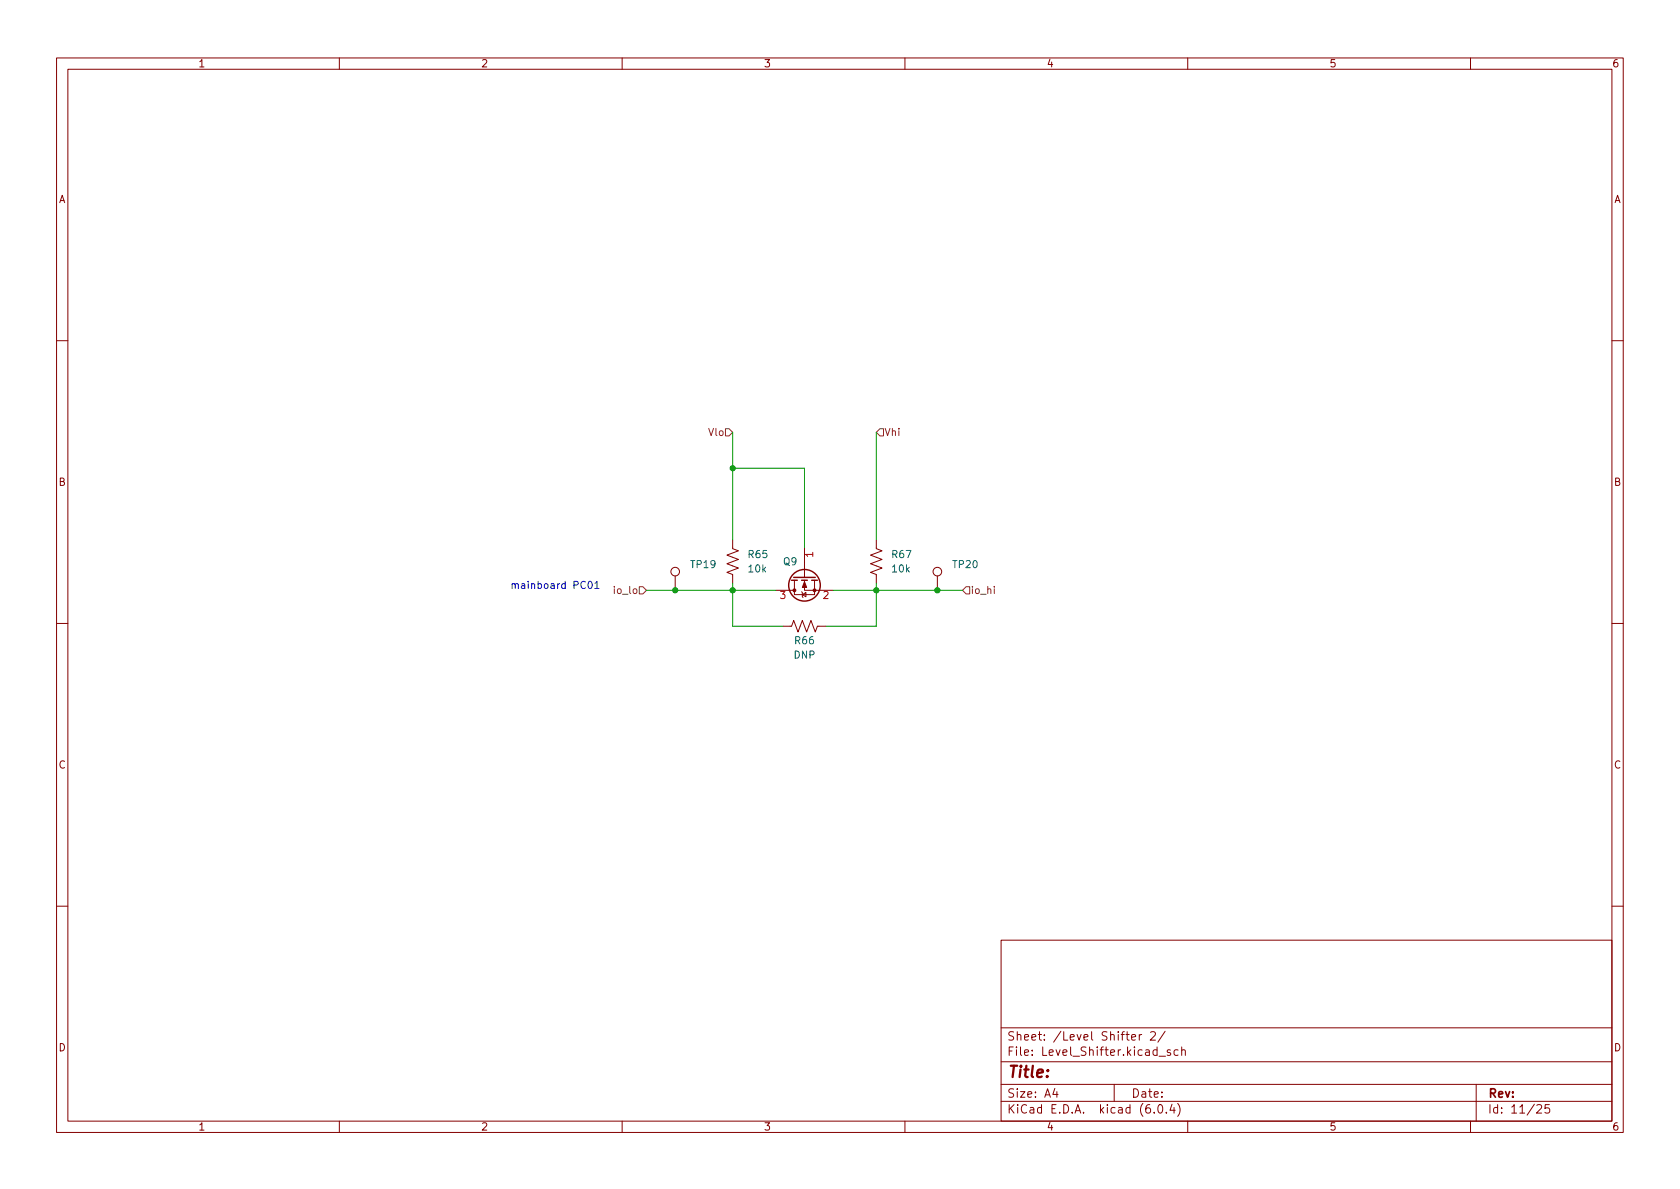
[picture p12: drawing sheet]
<svg xmlns="http://www.w3.org/2000/svg" width="297mm" height="210mm" viewBox="0 0 297 210" stroke-linecap="round" stroke-linejoin="round" font-family="sans-serif">
<g fill="none" stroke="#840000" stroke-width=".18">
<path d="M10 10.2h277v190.1h-277zM12 12.2h273v186.1h-273zM60 10.2v2M110 10.2v2M160 10.2v2M210 10.2v2M260 10.2v2M10 60.2h2M285 60.2h2M129.5 95.5v1.5l1.1 .4-2.1 .8 2.1 .7-2.1 .8 2.1 .8-2.1 .7 1 .4v1.5M142.2 96.8v5.3M154.9 95.5v1.5l1.1 .4-2.1 .8 2.1 .7-2.1 .8 2.1 .8-2.1 .7 1 .4v1.5"/>
<path d="M10 110.2h2M119.4 101.8v2.6M137.2 104.4h3.3M138.4 110.7h1.6l.3-1 .8 2.1 .8-2.1 .7 2.1 .8-2.1 .7 2.1 .4-1.1h1.5M140.5 102.6v2.6h3.5v-2.6M141.7 104.6l.2 .2v.7l.1 .2M141.9 105.2l.6-.4v.7zM142.2 102.6v1.8h5.1M165.7 101.8v2.6M285 110.2h2M10 160.2h2M177 166.3h108v32h-108z"/>
<path d="M285 160.2h2M60 198.3v2M110 198.3v2M160 198.3v2M177 194.8h108M177 191.8h108M177 187.8h108M177 181.8h108M186.5 192.5l-.4 1h1M186.9 193v1M197 191.8v3M200.1 183.4l.7-.1-.1-.3-.4-.1-.2 .2v.8h.6"/>
<path d="M201.4 182.9v1M201.9 182.9l-.3 .1-.2 .2M203.4 182.6l.6-.2 .2 .2 .1 .3-.9 1h.9M204.1 196.7v.1M204.9 195.4l.2-.1a.81 .81 0 0 1 .6 .7 .81 .81 0 0 1-.3 .8h-.2a.81 .81 0 0 1-.6-.6 .81 .81 0 0 1 .3-.8zM204.9 186.8h1.2M206 182.4l-1.3 1.9M206.2 196.7v.1M206.9 185.7l-.3-.1-.2 .2v.3l.5 .1v.4h-.5M207.2 195.3l-.3 1h.9M207.6 195.8v1M208.2 195.1a1.72 1.72 0 0 1 0 2.3"/>
<path d="M208.3 185.7l-.4-.1-.3 .3v.4l.1 .3h.6M208.9 185.8l.2-.2 .4 .1 .1 .9M208.9 185.1v1.5M210 198.3v2M260 198.3v2M261 191.8v6.5M271.7 195.5l.6-.2 .2 .2 .1 .3-.9 1h.9M273.9 195.3h-.7l-.1 .7 .3-.1 .5 .1 .1 .2-.1 .5-.2 .1-.6-.1"/>
<circle cx="119.4" cy="101.1" r=".76"/>
<circle cx="165.7" cy="101.1" r=".76"/>
</g>
<g fill="none" stroke="#840000" stroke-width=".25">
<path d="M140 102.6h1M140.3 102.1h3.8M141.7 102.6h1M143.5 102.6h1"/>
<circle cx="142.2" cy="103.5" r="2.79"/>
</g>
<g fill="#840000" stroke="#840000" stroke-width=".18">
<path d="M142.2 102.9l.4 1h-.7z"/>
<circle cx="144" cy="104.4" r=".25"/>
<circle cx="140.5" cy="104.4" r=".25"/>
</g>
<path d="M128.3 75.8h.6l.6 .6-.6 .7h-.6zM154.9 76.4l.7-.6h.6v1.3h-.6zM113 103.8h.7l.6 .6-.6 .6h-.7zM170.8 103.8h.6v1.2h-.6l-.6-.6zM175.8 103.7v.1M175.8 104.1v.9" fill="none" stroke="#725600" stroke-width=".18"/>
<path d="M104.1 102.9l.2-.1a.68 .68 0 0 1 .4 .6 .68 .68 0 0 1-.4 .7l-.2-.2-.1-.3zM105.2 103.2l.3-.4v1.3M105.2 104.1h.7" fill="none" stroke="#0000c2" stroke-width=".18"/>
<path d="M129.5 76.4v19.1M154.9 76.4v19.1M129.5 82.8h12.7v14M114.3 104.4h22.9M129.5 103.1v7.6h8.9M147.3 104.4h22.9M154.9 103.1v7.6h-8.9" fill="none" stroke="#009600" stroke-width=".18"/>
<g fill="#009600" stroke="#009600" stroke-width=".18">
<circle cx="129.5" cy="104.4" r=".46"/>
<circle cx="119.4" cy="104.4" r=".46"/>
<circle cx="165.7" cy="104.4" r=".46"/>
<circle cx="129.5" cy="82.8" r=".46"/>
<circle cx="154.9" cy="104.4" r=".46"/>
</g>
<text font-size="2.8" fill="#840000" x="178" y="190.6">Title:</text>
<g font-size="2.1" fill="#840000">
<text x="178" y="184">Sheet: /Level Shifter 2/</text>
<text x="178" y="186.7">File: Level_Shifter.kicad_sch</text>
<text x="178" y="196.9">KiCad E.D.A. kicad (6.0.4)</text>
<text x="178" y="194.1">Size: A4</text>
<text x="200" y="194.1">Date:</text>
<text x="263" y="194.1">Rev:</text>
<text x="263" y="196.9">Id: 11/25</text>
</g>
<g font-size="1.8" fill="#840000">
<text x="35" y="11.9">1</text>
<text x="85" y="11.9">2</text>
<text x="135" y="11.9">3</text>
<text x="185" y="11.9">4</text>
<text x="235" y="11.9">5</text>
<text x="285" y="11.9">6</text>
<text x="10.3" y="35.9">A</text>
<text x="285.3" y="35.9">A</text>
<text x="10.3" y="85.9">B</text>
<text x="285.3" y="85.9">B</text>
<text x="10.3" y="135.9">C</text>
<text x="285.3" y="135.9">C</text>
<text x="10.3" y="185.9">D</text>
<text x="285.3" y="185.9">D</text>
<text x="35" y="199.9">1</text>
<text x="85" y="199.9">2</text>
<text x="135" y="199.9">3</text>
<text x="185" y="199.9">4</text>
<text x="235" y="199.9">5</text>
<text x="285" y="199.9">6</text>
</g>
<g font-size="1.8" fill="#725600">
<text x="125.4" y="77.1">Vlo</text>
<text x="156.3" y="77.1">Vhi</text>
<text x="108.8" y="105">io_lo</text>
<text x="171.6" y="105">io_hi</text>
</g>
<g font-size="1.8" fill="#006464">
<text x="122.2" y="100.5">TP19</text>
<text x="132.4" y="98.7">R65</text>
<text x="132.4" y="101.2">10k</text>
<text x="138.5" y="99.9">Q9</text>
<text x="157.8" y="98.7">R67</text>
<text x="157.8" y="101.2">10k</text>
<text x="168.6" y="100.5">TP20</text>
<text x="140.6" y="113.9">R66</text>
<text x="140.4" y="116.5">DNP</text>
</g>
<g font-size="1.8" fill="#a90000">
<text x="143.8" y="98.5" transform="rotate(-90 143.8 98.5)">1</text>
<text x="137.9" y="105.9">3</text>
<text x="145.6" y="105.9">2</text>
</g>
<text font-size="1.8" fill="#0000c2" x="90.2" y="104.1">mainboard PC01</text>
</svg>
